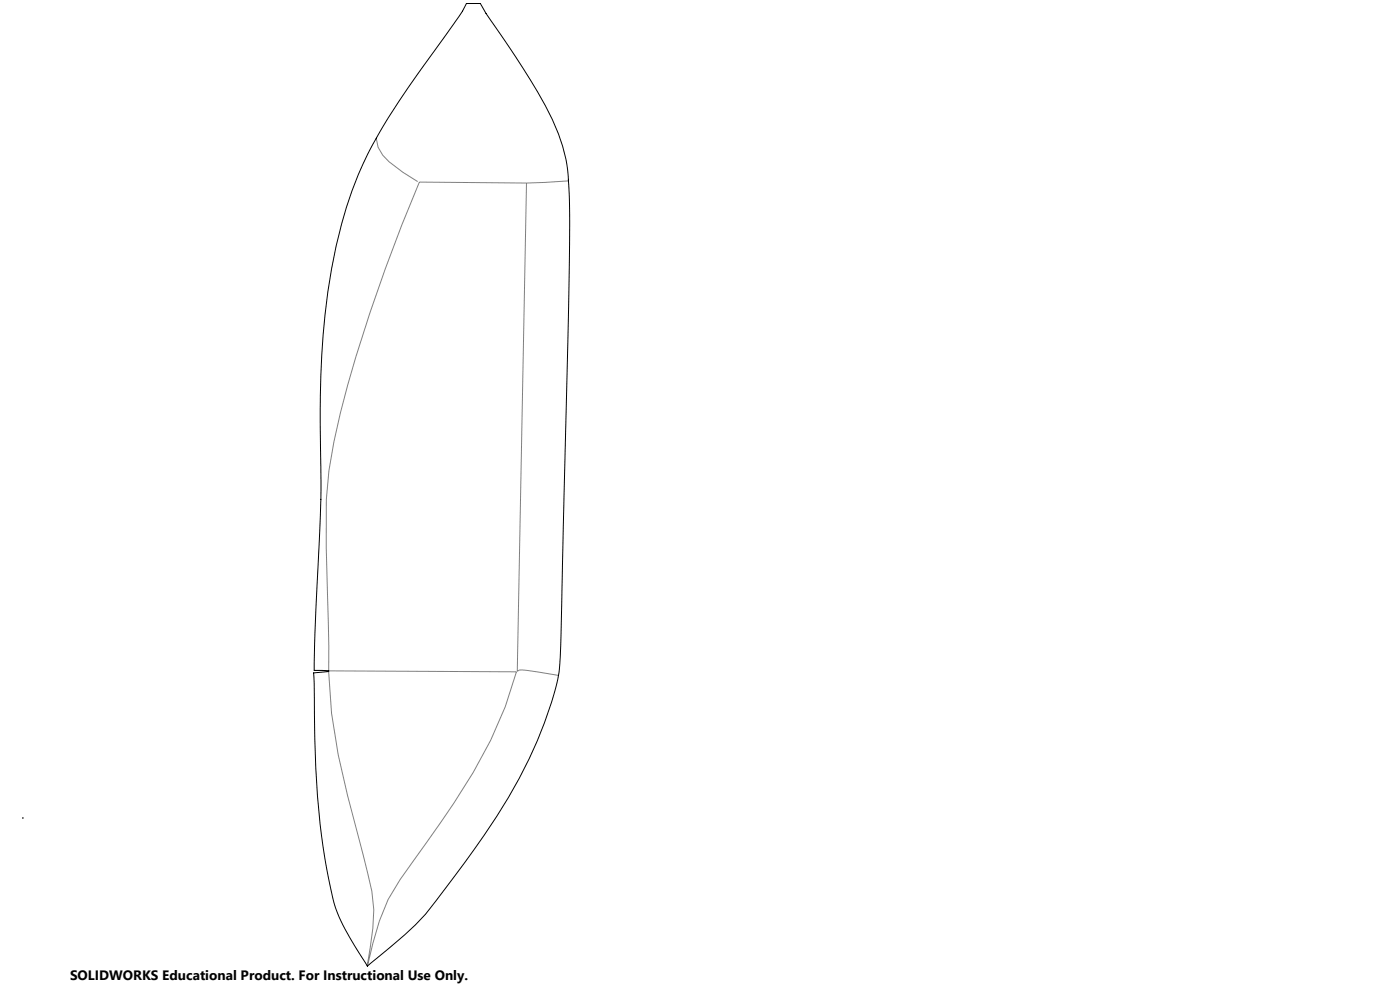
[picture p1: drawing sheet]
<svg xmlns="http://www.w3.org/2000/svg" width="1189mm" height="841mm" viewBox="0 0 1189 841" stroke-linecap="round" stroke-linejoin="round" font-family="sans-serif">
<path d="M19 694h1M19 694l1 1M19 694v1M20 694l-1 1" fill="none" stroke="#808000" stroke-width=".85"/>
<path d="M320 117l1 8 4 7 5 5 12 9 13 8M447 155h-91a1386 1386 0 0 0-67 196 357 357 0 0 0-12 114l2 83v21M447 155l-8 415a12 12 0 0 1 9-1l26 4M483 154l-36 1M267 569h12M279 570l3 35 5 36 8 34 17 66a123 123 0 0 1 2 63l-2 16M279 569l160 1a365 365 0 0 1-54 112l-45 64-10 17-8 19-5 19-5 19" fill="none" stroke="#808080" stroke-width=".85"/>
<path d="M396 3h12l5 8a1018 1018 0 0 1 50 78 136 136 0 0 1 20 61 878 878 0 0 1 0 90l-5 247a1004 1004 0 0 1-4 86l-1 7a349 349 0 0 1-41 97 1039 1039 0 0 1-71 99 476 476 0 0 1-44 40l-5 4-6-9a161 161 0 0 1-23-48l-2-10a648 648 0 0 1-14-141l-1-41 13-1v-1h-12l1-41 3-72a1581 1581 0 0 0 1-109 629 629 0 0 1 18-157 314 314 0 0 1 38-87l19-29 42-59z" fill="none" stroke="#000" stroke-width=".85"/>
<text font-size="11.6" x="59" y="832">SOLIDWORKS Educational Product. For Instructional Use Only.</text>
</svg>
